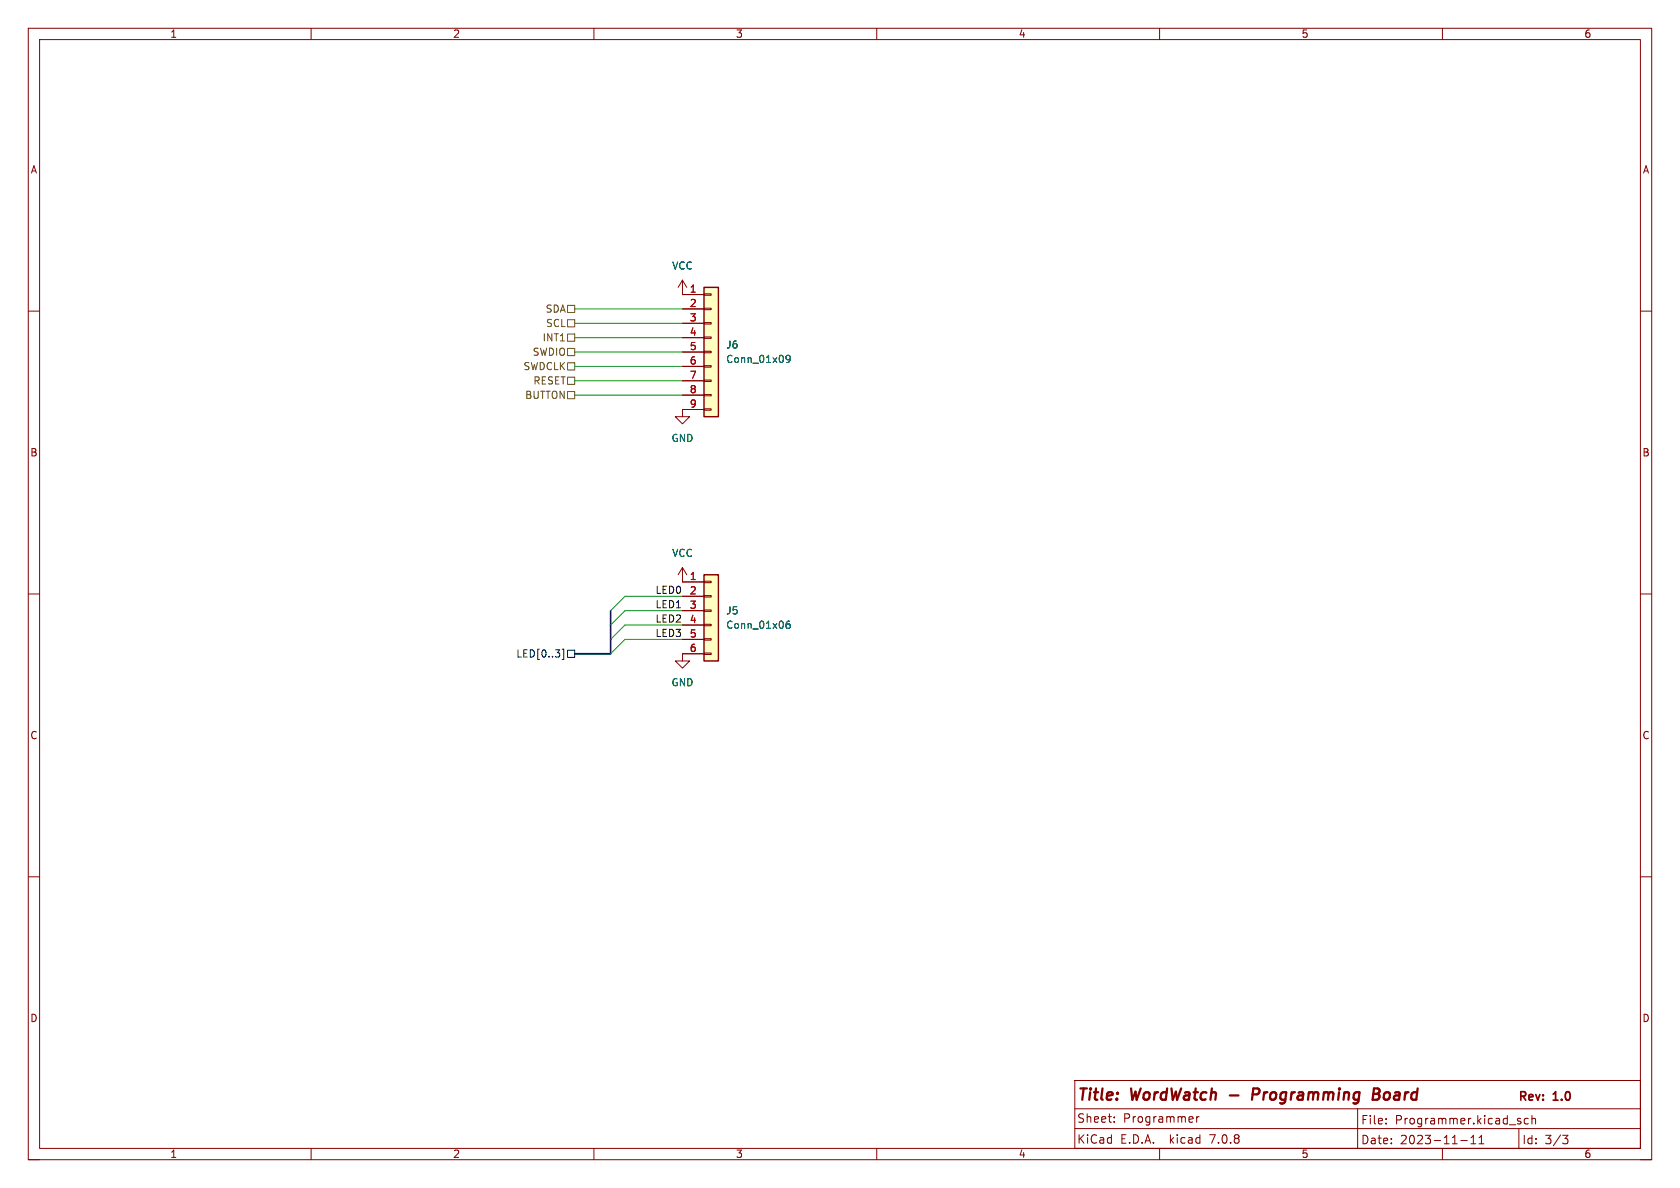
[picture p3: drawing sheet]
<svg xmlns="http://www.w3.org/2000/svg" width="297mm" height="210mm" viewBox="0 0 297 210" stroke-linecap="round" stroke-linejoin="round" font-family="sans-serif">
<g fill="none" stroke="#840000" stroke-width=".18">
<path d="M5 5h287v200h-287zM7 7h283v196h-283zM55 5v2M105 5v2M155 5v2M205 5v2M255 5v2M5 55h2M120.6 49.5v2.6h3.9M120.6 49.5l-.7 1.3M120.6 49.5l.8 1.3M120.6 54.6h3.9"/>
<path d="M120.6 57.2h3.9M120.6 59.7h3.9M124.5 59.6h1.2v.2h-1.2zM124.5 57h1.2v.3h-1.2zM124.5 54.5h1.2v.2h-1.2zM124.5 51.9h1.2v.3h-1.2zM290 55h2M120.6 62.2h3.9M120.6 64.8h3.9M120.6 67.3h3.9M120.6 69.9h3.9M124.5 72.3h1.2v.2h-1.2z"/>
<path d="M124.5 69.7h1.2v.3h-1.2zM124.5 67.2h1.2v.2h-1.2zM124.5 64.6h1.2v.3h-1.2zM124.5 62.1h1.2v.3h-1.2zM124.5 72.4h-3.9v1.3h1.3l-1.3 1.2-1.2-1.2h1.2M5 105h2M120.6 100.3l-.7 1.3M120.6 100.3v2.6h3.9M120.6 100.3l.8 1.3M120.6 105.4h3.9M120.6 108h3.9M120.6 110.5h3.9"/>
<path d="M120.6 113h3.9M124.5 115.4h1.2v.3h-1.2zM124.5 112.9h1.2v.3h-1.2zM124.5 110.4h1.2v.2h-1.2zM124.5 107.8h1.2v.3h-1.2zM124.5 105.3h1.2v.2h-1.2zM124.5 102.7h1.2v.3h-1.2zM124.5 115.6h-3.9v1.2h1.3l-1.3 1.3-1.2-1.3h1.2M290 105h2M5 155h2M290 155h2M190 191h100v12h-100z"/>
<path d="M190 196h100M190 199.5h100M197 198.2v.2M197 197.5v.1M210.8 197.5l.1 .2-.7 .2M211.6 197.4v1M212 197.4l-.3 .1-.1 .2M240 196v7M245 198.5v.2M245 197.8v.1M268.5 198.2l.3 .1 .1 .2-.2 .2h-.3M268.5 197.7l.3 .1"/>
<path d="M268.5 199.5v3.5M270.2 197.8l-.4-.1-.3 .3v.4l.1 .2h.6M270.8 197.8l.2-.1 .4 .1 .1 .9M270.8 197.2v1.5M5 205h2M55 203v2M105 203v2M155 203v2M205 203v2M255 203v2M258.3 201.6h1.1M260 202.2h.9"/>
<path d="M260 201.1l.5-.4v1.5M261.5 202.2h.8M261.5 201.1l.4-.4v1.5M276.3 200.7h.9l-.5 .6 .4 .1 .1 .5-.3 .3h-.4M290 205h2"/>
</g>
<path d="M217.4 193.6h1.5M222.3 192.4h-.7l-.3 2M222.4 193.4l-1 .1M242.8 193.4h.7M242.9 192.4h.7a.49 .49 0 0 1 .3 .5 .49 .49 0 0 1-.4 .5l.2 .1a.58 .58 0 0 1-.3 .9h-.7z" fill="none" stroke="#840000" stroke-width=".4"/>
<g fill="#ffffc2" stroke="#ffffc2" stroke-width=".18">
<path d="M124.5 101.6h2.5v15.2h-2.5z"/>
<path d="M124.5 50.8h2.5v22.9h-2.5z"/>
</g>
<path d="M124.5 50.8h2.5v22.9h-2.5zM124.5 101.6h2.5v15.2h-2.5z" fill="none" stroke="#840000" stroke-width=".25"/>
<path d="M139.7 63.4l-.3 .2-.3-.1-.1-.1 .1-.5 .3-.1 .2 .1a.84 .84 0 0 1-.3 1.2h-.2M139.6 109.8l-.4 .1a.86 .86 0 0 0 0 1.2l.4-.2 .1-.4-.3-.2h-.3l-.1 .2" fill="none" stroke="#006464" stroke-width=".18"/>
<path d="M100.3 54h1.3v1.2h-1.3zM100.3 56.5h1.3v1.3h-1.3zM100.3 59.1h1.3v1.2h-1.3zM100.3 61.6h1.3v1.3h-1.3zM100.3 66.7h1.3v1.2h-1.3zM100.3 69.2h1.3v1.3h-1.3zM100.3 64.1h1.3v1.3h-1.3z" fill="none" stroke="#725600" stroke-width=".18"/>
<path d="M99.4 114.8h.3v1.8h-.3M100.3 114.9h1.3v1.3h-1.3z" fill="none" stroke="#000084" stroke-width=".18"/>
<path d="M107.9 108v7.6h-6.3" fill="none" stroke="#000084" stroke-width=".3"/>
<path d="M101.6 59.7h19M101.6 54.6h19M101.6 57.2h19M101.6 64.8h19M101.6 62.2h19M101.6 67.3h19M101.6 69.9h19M120.6 105.4h-10.1l-2.6 2.6M120.6 113h-10.1l-2.6 2.6M120.6 110.5h-10.1l-2.6 2.5M120.6 108h-10.1l-2.6 2.5" fill="none" stroke="#009600" stroke-width=".18"/>
<g font-size="2.8" fill="#840000">
<text x="190.3" y="195.1">Title:</text>
<text x="200" y="195.1">WordWatch</text>
<text x="223" y="195.1">Programming</text>
<text x="245.1" y="195.1">Board</text>
</g>
<g font-size="2.1" fill="#840000">
<text x="268.3" y="195">Rev:</text>
<text x="274.7" y="195">1.0</text>
<text x="190.3" y="198.7">Sheet:</text>
<text x="190.3" y="202.4">KiCad</text>
<text x="198" y="202.4">E.D.A.</text>
<text x="198.5" y="198.7">Programmer</text>
<text x="206.9" y="202.4">kicad</text>
<text x="214.2" y="202.4">7.0.8</text>
<text x="240.5" y="202.5">Date:</text>
<text x="240.5" y="199">File:</text>
<text x="246.6" y="199">Programmer.kicad_sch</text>
<text x="247.5" y="202.5">2023-11-11</text>
<text x="269" y="202.5">Id:</text>
<text x="273.1" y="202.5">3/3</text>
</g>
<g font-size="1.8" fill="#840000">
<text x="30" y="6.9">1</text>
<text x="80" y="6.9">2</text>
<text x="130" y="6.9">3</text>
<text x="180" y="6.9">4</text>
<text x="230" y="6.9">5</text>
<text x="280" y="6.9">6</text>
<text x="5.3" y="30.9">A</text>
<text x="290.3" y="30.9">A</text>
<text x="5.3" y="80.9">B</text>
<text x="290.3" y="80.9">B</text>
<text x="5.3" y="130.9">C</text>
<text x="290.3" y="130.9">C</text>
<text x="5.3" y="180.9">D</text>
<text x="290.3" y="180.9">D</text>
<text x="30" y="204.9">1</text>
<text x="80" y="204.9">2</text>
<text x="130" y="204.9">3</text>
<text x="180" y="204.9">4</text>
<text x="230" y="204.9">5</text>
<text x="280" y="204.9">6</text>
</g>
<g font-size="1.8" fill="#006464">
<text x="118.7" y="47.9">VCC</text>
<text x="128.3" y="61.8">J6</text>
<text x="128.3" y="64.4">Conn_01x09</text>
<text x="118.6" y="78.3">GND</text>
<text x="118.7" y="98.7">VCC</text>
<text x="128.3" y="108.8">J5</text>
<text x="128.3" y="111.4">Conn_01x06</text>
<text x="118.6" y="121.5">GND</text>
</g>
<g font-size="1.8" fill="#a90000">
<text x="121.8" y="51.8">1</text>
<text x="121.8" y="54.4">2</text>
<text x="121.8" y="56.9">3</text>
<text x="121.8" y="59.4">4</text>
<text x="121.8" y="62">5</text>
<text x="121.8" y="64.5">6</text>
<text x="121.8" y="67.1">7</text>
<text x="121.8" y="69.6">8</text>
<text x="121.8" y="72.1">9</text>
<text x="121.8" y="102.6">1</text>
<text x="121.8" y="105.2">2</text>
<text x="121.8" y="107.7">3</text>
<text x="121.8" y="110.2">4</text>
<text x="121.8" y="112.8">5</text>
<text x="121.8" y="115.3">6</text>
</g>
<g font-size="1.8" fill="#725600">
<text x="96.4" y="55.5">SDA</text>
<text x="96.4" y="58">SCL</text>
<text x="92.4" y="65.6">SWDCLK</text>
<text x="94.1" y="63.1">SWDIO</text>
<text x="95.8" y="60.6">INT1</text>
<text x="92.7" y="70.7">BUTTON</text>
<text x="94.2" y="68.2">RESET</text>
</g>
<g font-size="1.8" fill="#0f0f0f">
<text x="115.8" y="105.1">LED0</text>
<text x="115.8" y="107.6">LED1</text>
<text x="115.8" y="112.7">LED3</text>
<text x="115.8" y="110.1">LED2</text>
</g>
<text font-size="1.8" fill="#000084" x="91.2" y="116.4">LED[0..3]</text>
</svg>
